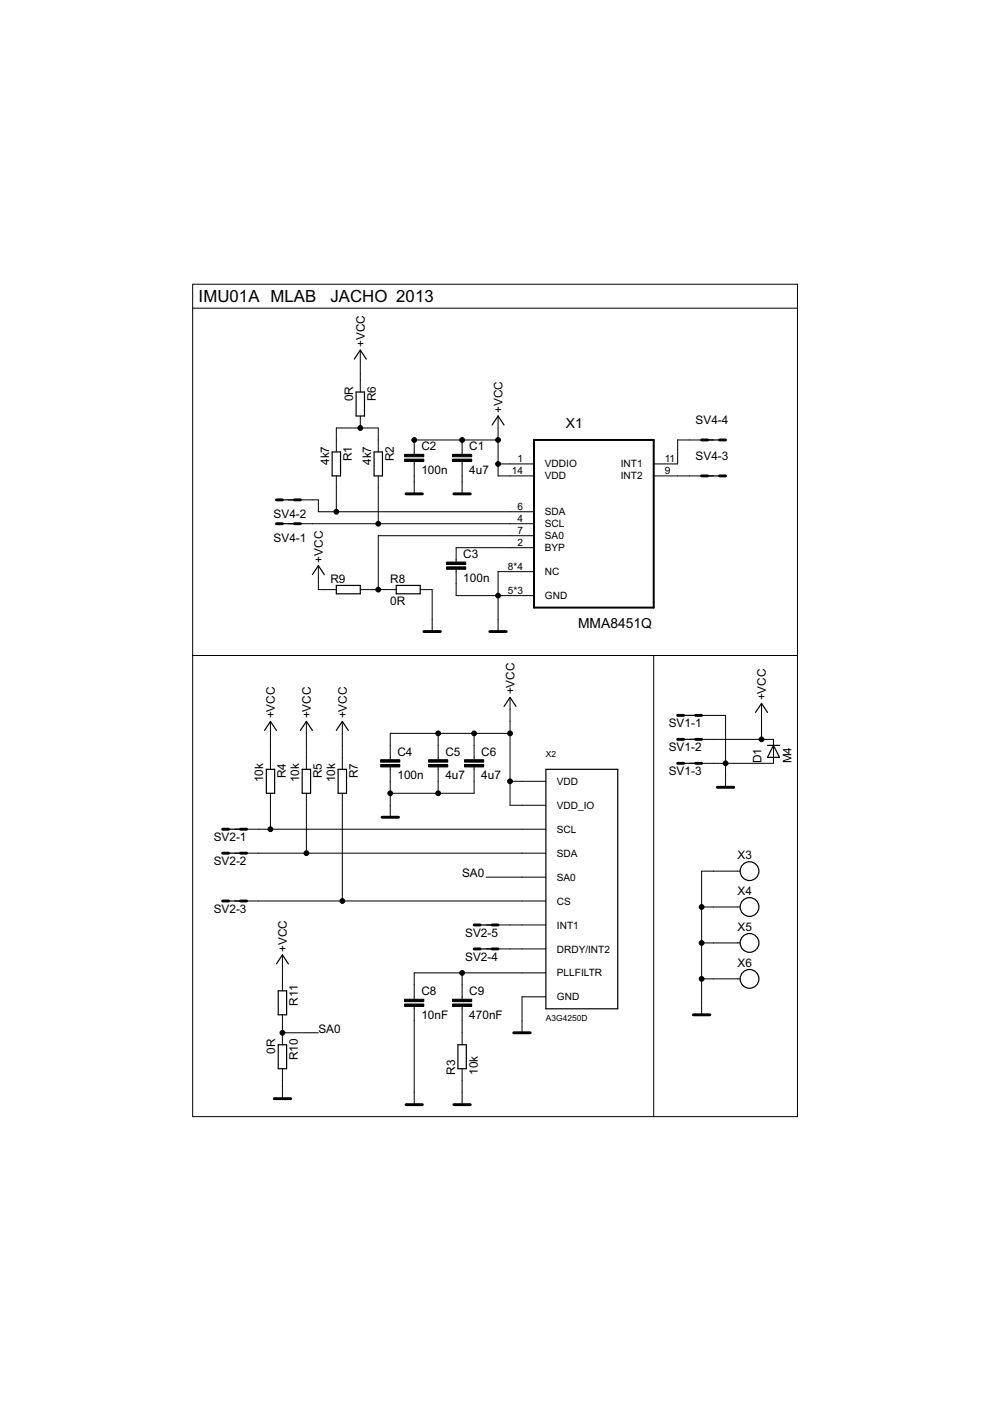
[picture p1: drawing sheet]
<svg xmlns="http://www.w3.org/2000/svg" width="210mm" height="297mm" viewBox="0 0 210 297" stroke-linecap="round" stroke-linejoin="round" font-family="sans-serif">
<g fill="none" stroke="#000" stroke-width=".21">
<path d="M40.9 60.3h128.2v176.4h-128.2zM40.9 65.3h128.2M76.4 74.2v8.9M71.3 95.8v-5.1h8.9v5.1M76.4 88.2v2.5M87.8 97.9v6.8M98 93.3v3M98 97.9v6.8M105.6 88.2v12.7h7.6M105.6 98.4h7.6M105.6 93.3h-17.8v3M151.3 93.3h-7.6v5.1h-5.1"/>
<path d="M61.2 106h6.3v2.5h45.7M61.2 111h52M67.5 119.9v5.1h3.8M71.3 100.9v7.6M80.2 100.9v10.1M113.2 113.6h-33v11.4M113.2 116.1h-16.5v3.1M138.6 100.9h12.7M40.9 139h128.2M76.4 125h7.6M89.1 125h2.5v8.9M96.7 120.7v5.6h16.5"/>
<path d="M113.2 121.2h-7.6v12.7M138.6 139v97.7M57.3 153v10.1M65 153v10.1M72.6 153v10.1M92.9 155.5v5.6M100.5 155.5v5.6M108.1 147.9v22.8h7.6M108.1 155.5h-25.4v5.6M146.2 151.7h7.6v15.2M146.2 156.8h17.8v5h-17.8M161.5 149.1v7.7"/>
<path d="M49.7 175.8h66M57.3 168.2v7.6M65 168.2v12.7M72.6 168.2v22.8M82.7 162.6v10.7M92.9 162.6v5.6M100.5 162.6v5.6h-17.8M108.1 165.7h7.6M49.7 180.9h66M49.7 191h66M103.1 186h12.6M103.1 196.1h12.6"/>
<path d="M148.8 192.3h8.1M148.8 199.9h8.1M156.9 184.7h-8.1v30.5M59.9 202.5v7.6M59.9 215.2v6.3M59.9 219h7.6M87.8 213.4v20.8M98 206.3v5.6M98 213.4v8.1M103.1 201.2h12.6M115.7 211.3h-5v7.7M115.7 206.3h-27.9v5.6"/>
<path d="M148.8 207.5h8.1M59.9 226.6v6.3M98 226.6v7.6"/>
</g>
<path d="M113.2 93.3h25.4v35.5h-25.4z" fill="none" stroke="#000" stroke-width=".42"/>
<g fill="none" stroke="#000" stroke-width=".25">
<path d="M75.1 76.1l1.3-1.9 1.3 1.9M70.4 95.8h1.8v5.1h-1.8zM75.5 83.1h1.8v5.1h-1.8zM79.3 95.8h1.8v5.1h-1.8zM104.3 90.1l1.3-1.9 1.3 1.9M148.8 93.3h5M58.6 111h5.1M58.6 106h5.1M148.8 100.9h5M66.2 121.8l1.3-1.9 1.3 1.9M71.3 124.1h5.1v1.8h-5.1zM84 124.1h5.1v1.8h-5.1z"/>
<path d="M56.1 154.9l1.2-1.9 1.3 1.9M63.7 154.9l1.3-1.9 1.2 1.9M71.3 154.9l1.3-1.9 1.3 1.9M106.9 149.8l1.2-1.9 1.3 1.9M143.7 151.7h5.1M143.7 156.8h5.1M160.2 151l1.3-1.9 1.2 1.9M162.7 158h2.6M164 158l1.3 2.6h-2.6zM47.2 175.8h5.1M56.5 163.1h1.7v5.1h-1.7zM64.1 163.1h1.7v5.1h-1.7z"/>
<path d="M71.7 163.1h1.8v5.1h-1.8zM115.7 163.1h15.3v50.8h-15.3zM143.7 161.8h5.1M47.2 180.9h5.1M47.2 191h5.1M100.5 196.1h5.1M58.6 204.4l1.3-1.9 1.3 1.9M59 210.1h1.8v5.1h-1.8zM100.5 201.2h5.1M59 221.5h1.8v5.1h-1.8zM97.1 221.5h1.8v5.1h-1.8z"/>
<circle cx="158.9" cy="199.9" r="1.99"/>
<circle cx="158.9" cy="192.3" r="1.99"/>
<circle cx="158.9" cy="184.7" r="1.99"/>
<circle cx="158.9" cy="207.5" r="1.99"/>
</g>
<g fill="#000" stroke="#000" stroke-width=".21">
<path d="M85.8 97.3h4.1v.6h-4.1zM85.8 96.3h4.1v.5h-4.1zM95.9 97.3h4.1v.6h-4.1zM95.9 96.3h4.1v.5h-4.1zM94.7 119.2h4v.5h-4zM94.7 120.2h4v.5h-4zM80.7 162.1h4.1v.5h-4.1zM80.7 161.1h4.1v.5h-4.1zM90.9 162.1h4v.5h-4zM90.9 161.1h4v.5h-4zM98.5 162.1h4.1v.5h-4.1zM98.5 161.1h4.1v.5h-4.1z"/>
<path d="M85.8 212.9h4.1v.5h-4.1zM85.8 211.9h4.1v.5h-4.1zM95.9 212.9h4.1v.5h-4.1zM95.9 211.9h4.1v.5h-4.1z"/>
</g>
<g fill="none" stroke="#000" stroke-width=".61">
<path d="M148.8 93.3h1.2M152.6 93.3h1.2M58.6 111h1.3M58.6 106h1.3M62.4 111h1.3M62.4 106h1.3M86.1 104.7h3.5M96.2 104.7h3.5M148.8 100.9h1.2M152.6 100.9h1.2M89.9 133.9h3.5M103.8 133.9h3.5"/>
<path d="M143.7 151.7h1.2M143.7 156.8h1.2M147.5 151.7h1.3M147.5 156.8h1.3M47.2 175.8h1.3M51 175.8h1.3M81 173.3h3.5M143.7 161.8h1.2M147.5 161.8h1.3M152.1 166.9h3.5M47.2 180.9h1.3M47.2 191h1.3"/>
<path d="M51 180.9h1.3M51 191h1.3M100.5 196.1h1.3M104.3 196.1h1.3M100.5 201.2h1.3M104.3 201.2h1.3M108.9 219h3.5M147 215.2h3.5M58.1 232.9h3.5M86.1 234.2h3.5M96.2 234.2h3.5"/>
</g>
<g fill="#000" stroke="#000" stroke-width=".21">
<circle cx="76.4" cy="90.7" r=".51"/>
<circle cx="87.8" cy="93.3" r=".51"/>
<circle cx="98" cy="93.3" r=".51"/>
<circle cx="105.6" cy="98.4" r=".51"/>
<circle cx="105.6" cy="93.3" r=".51"/>
<circle cx="71.3" cy="108.5" r=".51"/>
<circle cx="80.2" cy="111" r=".51"/>
<circle cx="80.2" cy="125" r=".51"/>
<circle cx="105.6" cy="126.3" r=".51"/>
<circle cx="92.9" cy="155.5" r=".51"/>
<circle cx="100.5" cy="155.5" r=".51"/>
<circle cx="108.1" cy="155.5" r=".51"/>
<circle cx="161.5" cy="156.8" r=".51"/>
<circle cx="57.3" cy="175.8" r=".51"/>
<circle cx="82.7" cy="168.2" r=".51"/>
<circle cx="92.9" cy="168.2" r=".51"/>
<circle cx="108.1" cy="165.7" r=".51"/>
<circle cx="153.8" cy="161.8" r=".51"/>
<circle cx="65" cy="180.9" r=".51"/>
<circle cx="72.6" cy="191" r=".51"/>
<circle cx="148.8" cy="199.9" r=".51"/>
<circle cx="148.8" cy="192.3" r=".51"/>
<circle cx="59.9" cy="219" r=".51"/>
<circle cx="98" cy="206.3" r=".51"/>
<circle cx="148.8" cy="207.5" r=".51"/>
</g>
<g font-size="4">
<text x="42.1" y="64.1">IMU01A MLAB</text>
<text x="70" y="64.1">JACHO 2013</text>
</g>
<g font-size="3.3">
<text x="120" y="90.7">X1</text>
<text x="122.6" y="133.1">MMA8451Q</text>
</g>
<g font-size="2.8">
<text x="77.3" y="73.6" transform="rotate(-90 77.3 73.6)">+VCC</text>
<text x="74.9" y="85" transform="rotate(-90 74.9 85)">0R</text>
<text x="79.7" y="85" transform="rotate(-90 79.7 85)">R6</text>
<text x="106.5" y="87.6" transform="rotate(-90 106.5 87.6)">+VCC</text>
<text x="147.5" y="90">SV4-4</text>
<text x="89.3" y="95.4">C2</text>
<text x="99.5" y="95.4">C1</text>
<text x="69.8" y="98.6" transform="rotate(-90 69.8 98.6)">4k7</text>
<text x="74.6" y="97.7" transform="rotate(-90 74.6 97.7)">R1</text>
<text x="78.7" y="98.6" transform="rotate(-90 78.7 98.6)">4k7</text>
<text x="83.5" y="97.7" transform="rotate(-90 83.5 97.7)">R2</text>
<text x="89.3" y="100.5">100n</text>
<text x="99.5" y="100.5">4u7</text>
<text x="147.5" y="97.6">SV4-3</text>
<text x="58" y="109.8">SV4-2</text>
<text x="58" y="114.9">SV4-1</text>
<text x="68.5" y="119.3" transform="rotate(-90 68.5 119.3)">+VCC</text>
<text x="98.2" y="118.3">C3</text>
<text x="70" y="123.5">R9</text>
<text x="82.7" y="123.5">R8</text>
<text x="98.2" y="123.4">100n</text>
<text x="82.7" y="128.3">0R</text>
<text x="109.1" y="147.2" transform="rotate(-90 109.1 147.2)">+VCC</text>
<text x="162.4" y="148.5" transform="rotate(-90 162.4 148.5)">+VCC</text>
<text x="58.3" y="152.3" transform="rotate(-90 58.3 152.3)">+VCC</text>
<text x="65.9" y="152.3" transform="rotate(-90 65.9 152.3)">+VCC</text>
<text x="73.5" y="152.3" transform="rotate(-90 73.5 152.3)">+VCC</text>
<text x="141.8" y="154.2">SV1-1</text>
<text x="84.3" y="160.2">C4</text>
<text x="94.4" y="160.2">C5</text>
<text x="102" y="160.2">C6</text>
<text x="141.8" y="159.3">SV1-2</text>
<text x="161.5" y="161.8" transform="rotate(-90 161.5 161.8)">D1</text>
<text x="167.8" y="161.8" transform="rotate(-90 167.8 161.8)">M4</text>
<text x="55.8" y="165.9" transform="rotate(-90 55.8 165.9)">10k</text>
<text x="60.6" y="165" transform="rotate(-90 60.6 165)">R4</text>
<text x="63.4" y="165.9" transform="rotate(-90 63.4 165.9)">10k</text>
<text x="68.2" y="165" transform="rotate(-90 68.2 165)">R5</text>
<text x="71.1" y="165.9" transform="rotate(-90 71.1 165.9)">10k</text>
<text x="75.9" y="165" transform="rotate(-90 75.9 165)">R7</text>
<text x="84.3" y="165.3">100n</text>
<text x="94.4" y="165.3">4u7</text>
<text x="102" y="165.3">4u7</text>
<text x="141.8" y="164.4">SV1-3</text>
<text x="45.3" y="178.3">SV2-1</text>
<text x="45.3" y="183.4">SV2-2</text>
<text x="98" y="186">SA0</text>
<text x="156.4" y="182.2">X3</text>
<text x="156.4" y="189.8">X4</text>
<text x="45.3" y="193.6">SV2-3</text>
<text x="156.4" y="197.4">X5</text>
<text x="60.8" y="201.8" transform="rotate(-90 60.8 201.8)">+VCC</text>
<text x="98.6" y="203.7">SV2-4</text>
<text x="98.6" y="198.7">SV2-5</text>
<text x="156.4" y="205">X6</text>
<text x="63.2" y="213.2" transform="rotate(-90 63.2 213.2)">R11</text>
<text x="89.3" y="211">C8</text>
<text x="99.5" y="211">C9</text>
<text x="67.5" y="219">SA0</text>
<text x="89.3" y="216.1">10nF</text>
<text x="99.5" y="216.1">470nF</text>
<text x="58.4" y="223.4" transform="rotate(-90 58.4 223.4)">0R</text>
<text x="63.2" y="224.8" transform="rotate(-90 63.2 224.8)">R10</text>
<text x="96.5" y="227.9" transform="rotate(-90 96.5 227.9)">R3</text>
<text x="101.3" y="227.9" transform="rotate(-90 101.3 227.9)">10k</text>
</g>
<g font-size="2.4">
<text x="108.5" y="100.5">14</text>
<text x="109.7" y="98">1</text>
<text x="115.5" y="101.7">VDD</text>
<text x="115.5" y="99.1">VDDIO</text>
<text x="131.6" y="99.1">INT1</text>
<text x="131.6" y="101.7">INT2</text>
<text x="140.9" y="98">11</text>
<text x="140.9" y="100.5">9</text>
<text x="109.7" y="108.2">6</text>
<text x="109.7" y="110.7">4</text>
<text x="109.7" y="113.2">7</text>
<text x="115.5" y="109.3">SDA</text>
<text x="115.5" y="111.8">SCL</text>
<text x="109.7" y="115.8">2</text>
<text x="115.5" y="114.4">SA0</text>
<text x="115.5" y="116.9">BYP</text>
<text x="107.7" y="120.9">8*4</text>
<text x="107.7" y="125.9">5*3</text>
<text x="115.5" y="122">NC</text>
<text x="115.5" y="127">GND</text>
<text x="118.1" y="166.4">VDD</text>
<text x="118.1" y="171.5">VDD_IO</text>
<text x="118.1" y="176.6">SCL</text>
<text x="118.1" y="181.6">SDA</text>
<text x="118.1" y="186.7">SA0</text>
<text x="118.1" y="191.8">CS</text>
<text x="118.1" y="196.9">INT1</text>
<text x="118.1" y="202">DRDY/INT2</text>
<text x="118.1" y="207">PLLFILTR</text>
<text x="118.1" y="212.1">GND</text>
</g>
<g font-size="2">
<text x="115.7" y="160.6">X2</text>
<text x="115.7" y="216.4">A3G4250D</text>
</g>
</svg>
